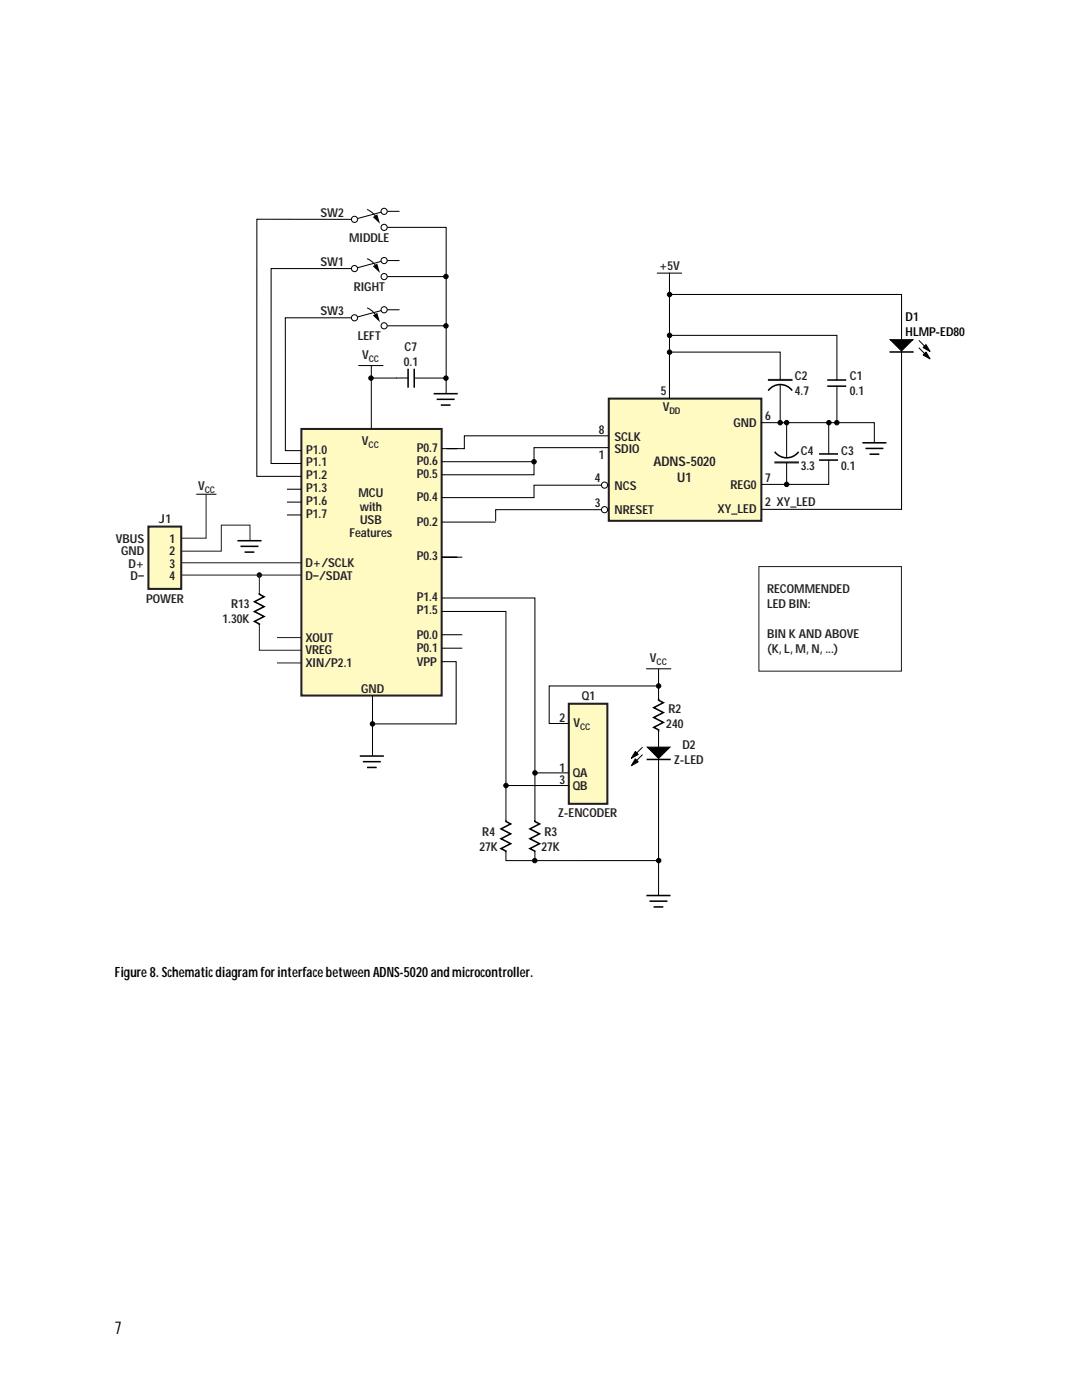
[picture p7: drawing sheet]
<svg xmlns="http://www.w3.org/2000/svg" width="216mm" height="279mm" viewBox="0 0 216 279" stroke-linecap="round" stroke-linejoin="round" font-family="sans-serif">
<path d="M79.2 75.4h2.2" fill="none" stroke="#000" stroke-width=".2"/>
<path d="M81.4 73.7v3.5M82.7 73.7v3.5" fill="none" stroke="#000" stroke-width=".31"/>
<g fill="#fffac1" stroke="#231f20" stroke-width=".41">
<path d="M29.6 105.1h6.6v12.4h-6.6z"/>
<path d="M60.1 85.6h28v53.2h-28z"/>
<path d="M121.5 79.6h30.4v24.3h-30.4z"/>
<path d="M113.5 140.4h7.7v20h-7.7z"/>
</g>
<path d="M158 77.8a2.97 2.97 0 0 0-4.6 0M177.7 70.2h4.5M154.7 90.3a2.97 2.97 0 0 0 4.6 0M51.7 118.3v.3l1 .5-1.9 1 1.9 1-1.9 1 1.9 .9-1.9 1 .9 .5v.3M131.4 139.5v.2l1 .5-2 1 2 1-2 1 2 1-2 1 1 .5v.3M129.2 151.6h4.5M101 163.7v.2l.9 .5-1.9 1 1.9 1-1.9 1 1.9 1-1.9 1 1 .5v.3M106.7 163.7v.2l1 .5-2 1 2 1-2 1 2 1-2 1 1 .5v.3" fill="none" stroke="#000" stroke-width=".31"/>
<g fill="#000" stroke="#000" stroke-width=".2">
<path d="M177.6 67.8h4.6l-2.3 2.2zM129.2 149.1h4.5l-2.3 2.3z"/>
<circle cx="89" cy="55.2" r=".44"/>
<circle cx="133.6" cy="58.8" r=".44"/>
<circle cx="74" cy="75.5" r=".44"/>
<circle cx="89" cy="75.5" r=".44"/>
<circle cx="89" cy="65" r=".44"/>
<circle cx="133.6" cy="70.3" r=".44"/>
<circle cx="133.6" cy="66.9" r=".44"/>
<circle cx="106.6" cy="92.1" r=".44"/>
<circle cx="155.7" cy="84.4" r=".44"/>
<circle cx="157" cy="84.4" r=".44"/>
<circle cx="157" cy="96.7" r=".44"/>
<circle cx="165.4" cy="84.4" r=".44"/>
<circle cx="167" cy="84.4" r=".44"/>
<circle cx="51.8" cy="114.8" r=".44"/>
<circle cx="131.4" cy="136.9" r=".44"/>
<circle cx="74.3" cy="144.5" r=".44"/>
<circle cx="101" cy="156.8" r=".44"/>
<circle cx="106.7" cy="154.2" r=".44"/>
<circle cx="106.7" cy="171.7" r=".44"/>
<circle cx="131.4" cy="171.7" r=".44"/>
</g>
<path d="M153.4 75.8h4.5M154.7 92.3h4.5" fill="none" stroke="#231f20" stroke-width=".41"/>
<g fill="none" stroke="#000" stroke-width=".2">
<path d="M88.1 89.5h3.1M88.1 92.1h18.5M121.4 89.3h-14.8v5.4h-18.5M121.4 87h-28.7v2.5h-3.6M121.5 96.8h-14.9v2.5h-18.5M88.1 119.3h18.6v44.4M88.1 104.2h10.8M88.1 111.2h4.1M121.5 101.7h-22.6v2.3M74.3 138.9v11.9M88.1 122h12.9v41.7M88.1 132h2.9v12.5h-16.7"/>
<path d="M88.1 126.7h4.1M88.1 129.4h4.1M131.4 133.5v6.1M131.4 136.9h-21.8v7.5h3.9M101 156.8h12.5M106.7 154.2h6.8M131.4 145.9v25.9h-30.4v-1.6M106.7 170.2v1.6"/>
</g>
<g fill="#fff" stroke="#000" stroke-width=".2">
<circle cx="120.6" cy="96.8" r=".61"/>
<circle cx="120.6" cy="101.7" r=".61"/>
</g>
<path d="M131.1 54.5h5zM71.5 73h5zM184.8 68.8l.8 1.4-1.4-.8zM184.8 70.3l.8 1.3-1.4-.8zM183.3 67.9l1.4 1.4zM183.3 69.4l1.4 1.4zM39.2 98.6h4zM128.9 133.5h5zM128.2 149.1l-1.3 1.4zM128.2 150.6l-1.3 1.3zM126.8 150l.6 .6-1.4 .8zM126.8 151.4l.6 .6-1.4 .8z" fill="#000" stroke="#000" stroke-width=".2"/>
<g fill="none" stroke="#000" stroke-width=".2">
<path d="M133.6 54.5v24.9M133.6 58.8h46.3v42.9h-28M133.6 66.9h33.4v8.9M133.6 70.3h22.1v5.5M155.7 76.7v7.7M167 77.1v7.2M57.3 97.6h2.8M151.9 84.4h22.6v3.9M157 84.4v6.9M157 92.3v4.4M165.4 91.8v4.9h-13.4M165.4 84.4v6.2"/>
<path d="M57.3 100.2h2.8M57.3 102.8h2.8"/>
</g>
<path d="M165.2 75.8h3.5M165.2 77.1h3.5M163.6 90.6h3.5M163.6 91.8h3.5M172.2 88.4h4.5M172.8 89.5h3.3M173.7 90.6h1.6" fill="none" stroke="#000" stroke-width=".31"/>
<path d="M41.1 98.6v8.8h-4.9M36.3 112.3h23.9M36.3 114.8h23.8M49.9 107.9v-3.1h-5.7v5.2h-8M51.8 114.8v3.5M51.8 124.8v5h8.4M55.3 127.2h4.8M55.3 132.3h4.8" fill="none" stroke="#231f20" stroke-width=".2"/>
<path d="M70.7 53.6l5.9-1.6z" fill="#fff" stroke="#000" stroke-width=".2"/>
<path d="M74.4 53.1l.9-.5 .5 1.9z" fill="#000"/>
<circle cx="76.6" cy="52" r=".61" fill="#fff" stroke="#000" stroke-width=".2"/>
<path d="M77.3 52h2.4" fill="none" stroke="#000" stroke-width=".2"/>
<circle cx="76.6" cy="55.2" r=".61" fill="#fff" stroke="#000" stroke-width=".2"/>
<path d="M70.6 53.6h-16.5v38.9h6M77.3 55.2h11.7" fill="none" stroke="#000" stroke-width=".2"/>
<circle cx="70.7" cy="53.6" r=".61" fill="#fff" stroke="#000" stroke-width=".2"/>
<path d="M73.2 51.6l1.4 .9 .8 1.4" fill="none" stroke="#000" stroke-width=".2"/>
<path d="M70.7 63.4l5.9-1.6z" fill="#fff" stroke="#000" stroke-width=".2"/>
<path d="M74.4 63l.9-.6 .5 1.9z" fill="#000"/>
<circle cx="76.6" cy="61.8" r=".61" fill="#fff" stroke="#000" stroke-width=".2"/>
<path d="M77.3 61.8h2.4" fill="none" stroke="#000" stroke-width=".2"/>
<circle cx="76.6" cy="65" r=".61" fill="#fff" stroke="#000" stroke-width=".2"/>
<path d="M77.3 65h11.7" fill="none" stroke="#000" stroke-width=".2"/>
<circle cx="70.7" cy="63.4" r=".61" fill="#fff" stroke="#000" stroke-width=".2"/>
<path d="M70.1 63.4h-13.2v26.5h3.2M73.2 61.4l1.4 1 .8 1.3" fill="none" stroke="#000" stroke-width=".2"/>
<path d="M70.7 43.8l5.9-1.6z" fill="#fff" stroke="#000" stroke-width=".2"/>
<path d="M74.4 43.3l.9-.5 .5 1.9z" fill="#000"/>
<circle cx="76.6" cy="42.2" r=".61" fill="#fff" stroke="#000" stroke-width=".2"/>
<path d="M77.3 42.2h2.4" fill="none" stroke="#000" stroke-width=".2"/>
<circle cx="76.6" cy="45.4" r=".61" fill="#fff" stroke="#000" stroke-width=".2"/>
<path d="M77.3 45.4h11.7v30.1h-6.4M74.1 75.5h5.1" fill="none" stroke="#000" stroke-width=".2"/>
<circle cx="70.7" cy="43.8" r=".61" fill="#fff" stroke="#000" stroke-width=".2"/>
<path d="M70.1 43.8h-18.8l-.1 51.3h8.9M73.2 41.8l1.4 .9 .8 1.4M74.1 73v12.6M89 75.4v3.2M131.4 171.7v7" fill="none" stroke="#000" stroke-width=".2"/>
<path d="M151.4 113.1h28.5v20.8h-28.5z" fill="none" stroke="#231f20" stroke-width=".2"/>
<path d="M86.7 78.6h4.5M87.3 79.7h3.3M88.1 80.8h1.6M47.5 107.9h4.5M48.1 109h3.3M49 110.2h1.6M71.9 150.9h4.5M72.6 152h3.2M73.4 153.2h1.6M129.1 178.7h4.5M129.7 179.8h3.3M130.6 181h1.6" fill="none" stroke="#000" stroke-width=".31"/>
<text font-size="3.5" x="22.9" y="266.3">7</text>
<text font-size="2.8" x="22.9" y="195">Figure 8. Schematic diagram for interface between ADNS-5020 and microcontroller.</text>
<g font-size="2.7" fill="#231f20">
<text x="130.4" y="93.1">ADNS-5020</text>
<text x="135.2" y="96.3">U1</text>
</g>
<g font-size="2.5" fill="#231f20">
<text x="64" y="43.2">SW2</text>
<text x="64" y="53">SW1</text>
<text x="69.7" y="48.3">MIDDLE</text>
<text x="131.5" y="54">+5V</text>
<text x="70.6" y="58.1">RIGHT</text>
<text x="64" y="62.9">SW3</text>
<text x="71.4" y="67.9">LEFT</text>
<text x="72.3" y="71.6">V</text>
<text x="80.7" y="70.1">C7</text>
<text x="80.6" y="73">0.1</text>
<text x="158.6" y="75.9">C2</text>
<text x="169.6" y="75.9">C1</text>
<text x="131.9" y="78.9">5</text>
<text x="132.2" y="82">V</text>
<text x="152.7" y="83.9">6</text>
<text x="158.6" y="78.9">4.7</text>
<text x="169.6" y="78.9">0.1</text>
<text x="72.2" y="88.8">V</text>
<text x="119.5" y="86.6">8</text>
<text x="122.6" y="87.9">SCLK</text>
<text x="146.3" y="85.3">GND</text>
<text x="61.1" y="90.5">P1.0</text>
<text x="61.1" y="93.1">P1.1</text>
<text x="61.1" y="95.7">P1.2</text>
<text x="83.2" y="90.2">P0.7</text>
<text x="83.2" y="92.8">P0.6</text>
<text x="83.2" y="95.4">P0.5</text>
<text x="119.5" y="91.6">1</text>
<text x="122.6" y="90.4">SDIO</text>
<text x="159.8" y="90.8">C4</text>
<text x="159.8" y="93.7">3.3</text>
<text x="167.9" y="90.8">C3</text>
<text x="167.9" y="93.7">0.1</text>
<text x="39.5" y="97.7">V</text>
<text x="61.1" y="98.2">P1.3</text>
<text x="61.1" y="100.8">P1.6</text>
<text x="71.5" y="99.3">MCU</text>
<text x="71.8" y="101.9">with</text>
<text x="83.2" y="99.9">P0.4</text>
<text x="118.7" y="96.2">4</text>
<text x="118.7" y="101.2">3</text>
<text x="122.6" y="97.7">NCS</text>
<text x="145.8" y="97.6">REG0</text>
<text x="152.7" y="96.1">7</text>
<text x="152.7" y="101">2 XY_LED</text>
<text x="31.7" y="104.4">J1</text>
<text x="61.1" y="103.4">P1.7</text>
<text x="69.7" y="107.3">Features</text>
<text x="71.8" y="104.6">USB</text>
<text x="83.2" y="104.9">P0.2</text>
<text x="122.6" y="102.6">NRESET</text>
<text x="143.2" y="102.4">XY_LED</text>
<text x="23.1" y="108.3">VBUS</text>
<text x="24.2" y="110.8">GND</text>
<text x="25.6" y="113.3">D+</text>
<text x="33.8" y="108.3">1</text>
<text x="33.8" y="110.8">2</text>
<text x="33.8" y="113.3">3</text>
<text x="61" y="113.1">D+/SCLK</text>
<text x="83.2" y="111.8">P0.3</text>
<text x="26.1" y="115.8">D–</text>
<text x="33.8" y="115.8">4</text>
<text x="61" y="115.7">D–/SDAT</text>
<text x="83.2" y="119.9">P1.4</text>
<text x="153.1" y="118.4">RECOMMENDED</text>
<text x="29.1" y="120.3">POWER</text>
<text x="44.4" y="124.2">1.30K</text>
<text x="46.1" y="121.3">R13</text>
<text x="83.2" y="122.6">P1.5</text>
<text x="153.1" y="121.4">LED BIN:</text>
<text x="60.9" y="128.2">XOUT</text>
<text x="60.9" y="130.6">VREG</text>
<text x="83.2" y="127.6">P0.0</text>
<text x="83.2" y="130.2">P0.1</text>
<text x="153.1" y="127.3">BIN K AND ABOVE</text>
<text x="153.1" y="130.3">(K, L, M, N, ...)</text>
<text x="60.9" y="133.2">XIN/P2.1</text>
<text x="83.2" y="133">VPP</text>
<text x="129.7" y="132.1">V</text>
<text x="72" y="138.4">GND</text>
<text x="116.1" y="139.8">Q1</text>
<text x="133.4" y="142.4">R2</text>
<text x="111.6" y="144.2">2</text>
<text x="114.4" y="145.1">V</text>
<text x="133" y="145.3">240</text>
<text x="136.2" y="149.5">D2</text>
<text x="111.6" y="154">1</text>
<text x="114.3" y="155.1">QA</text>
<text x="134.5" y="152.4">Z-LED</text>
<text x="111.6" y="156.5">3</text>
<text x="114.3" y="157.6">QB</text>
<text x="96.2" y="166.8">R4</text>
<text x="108.6" y="166.8">R3</text>
<text x="111.4" y="163.1">Z-ENCODER</text>
<text x="95.7" y="169.7">27K</text>
<text x="108.1" y="169.7">27K</text>
</g>
<g font-size="2.5">
<text x="180.7" y="64.1">D1</text>
<text x="180.7" y="67">HLMP-ED80</text>
</g>
<g font-size="1.8" fill="#231f20">
<text x="73.6" y="72.2">CC</text>
<text x="133.6" y="82.6">DD</text>
<text x="73.5" y="89.4">CC</text>
<text x="40.9" y="98.3">CC</text>
<text x="131" y="132.8">CC</text>
<text x="115.7" y="145.7">CC</text>
</g>
</svg>
